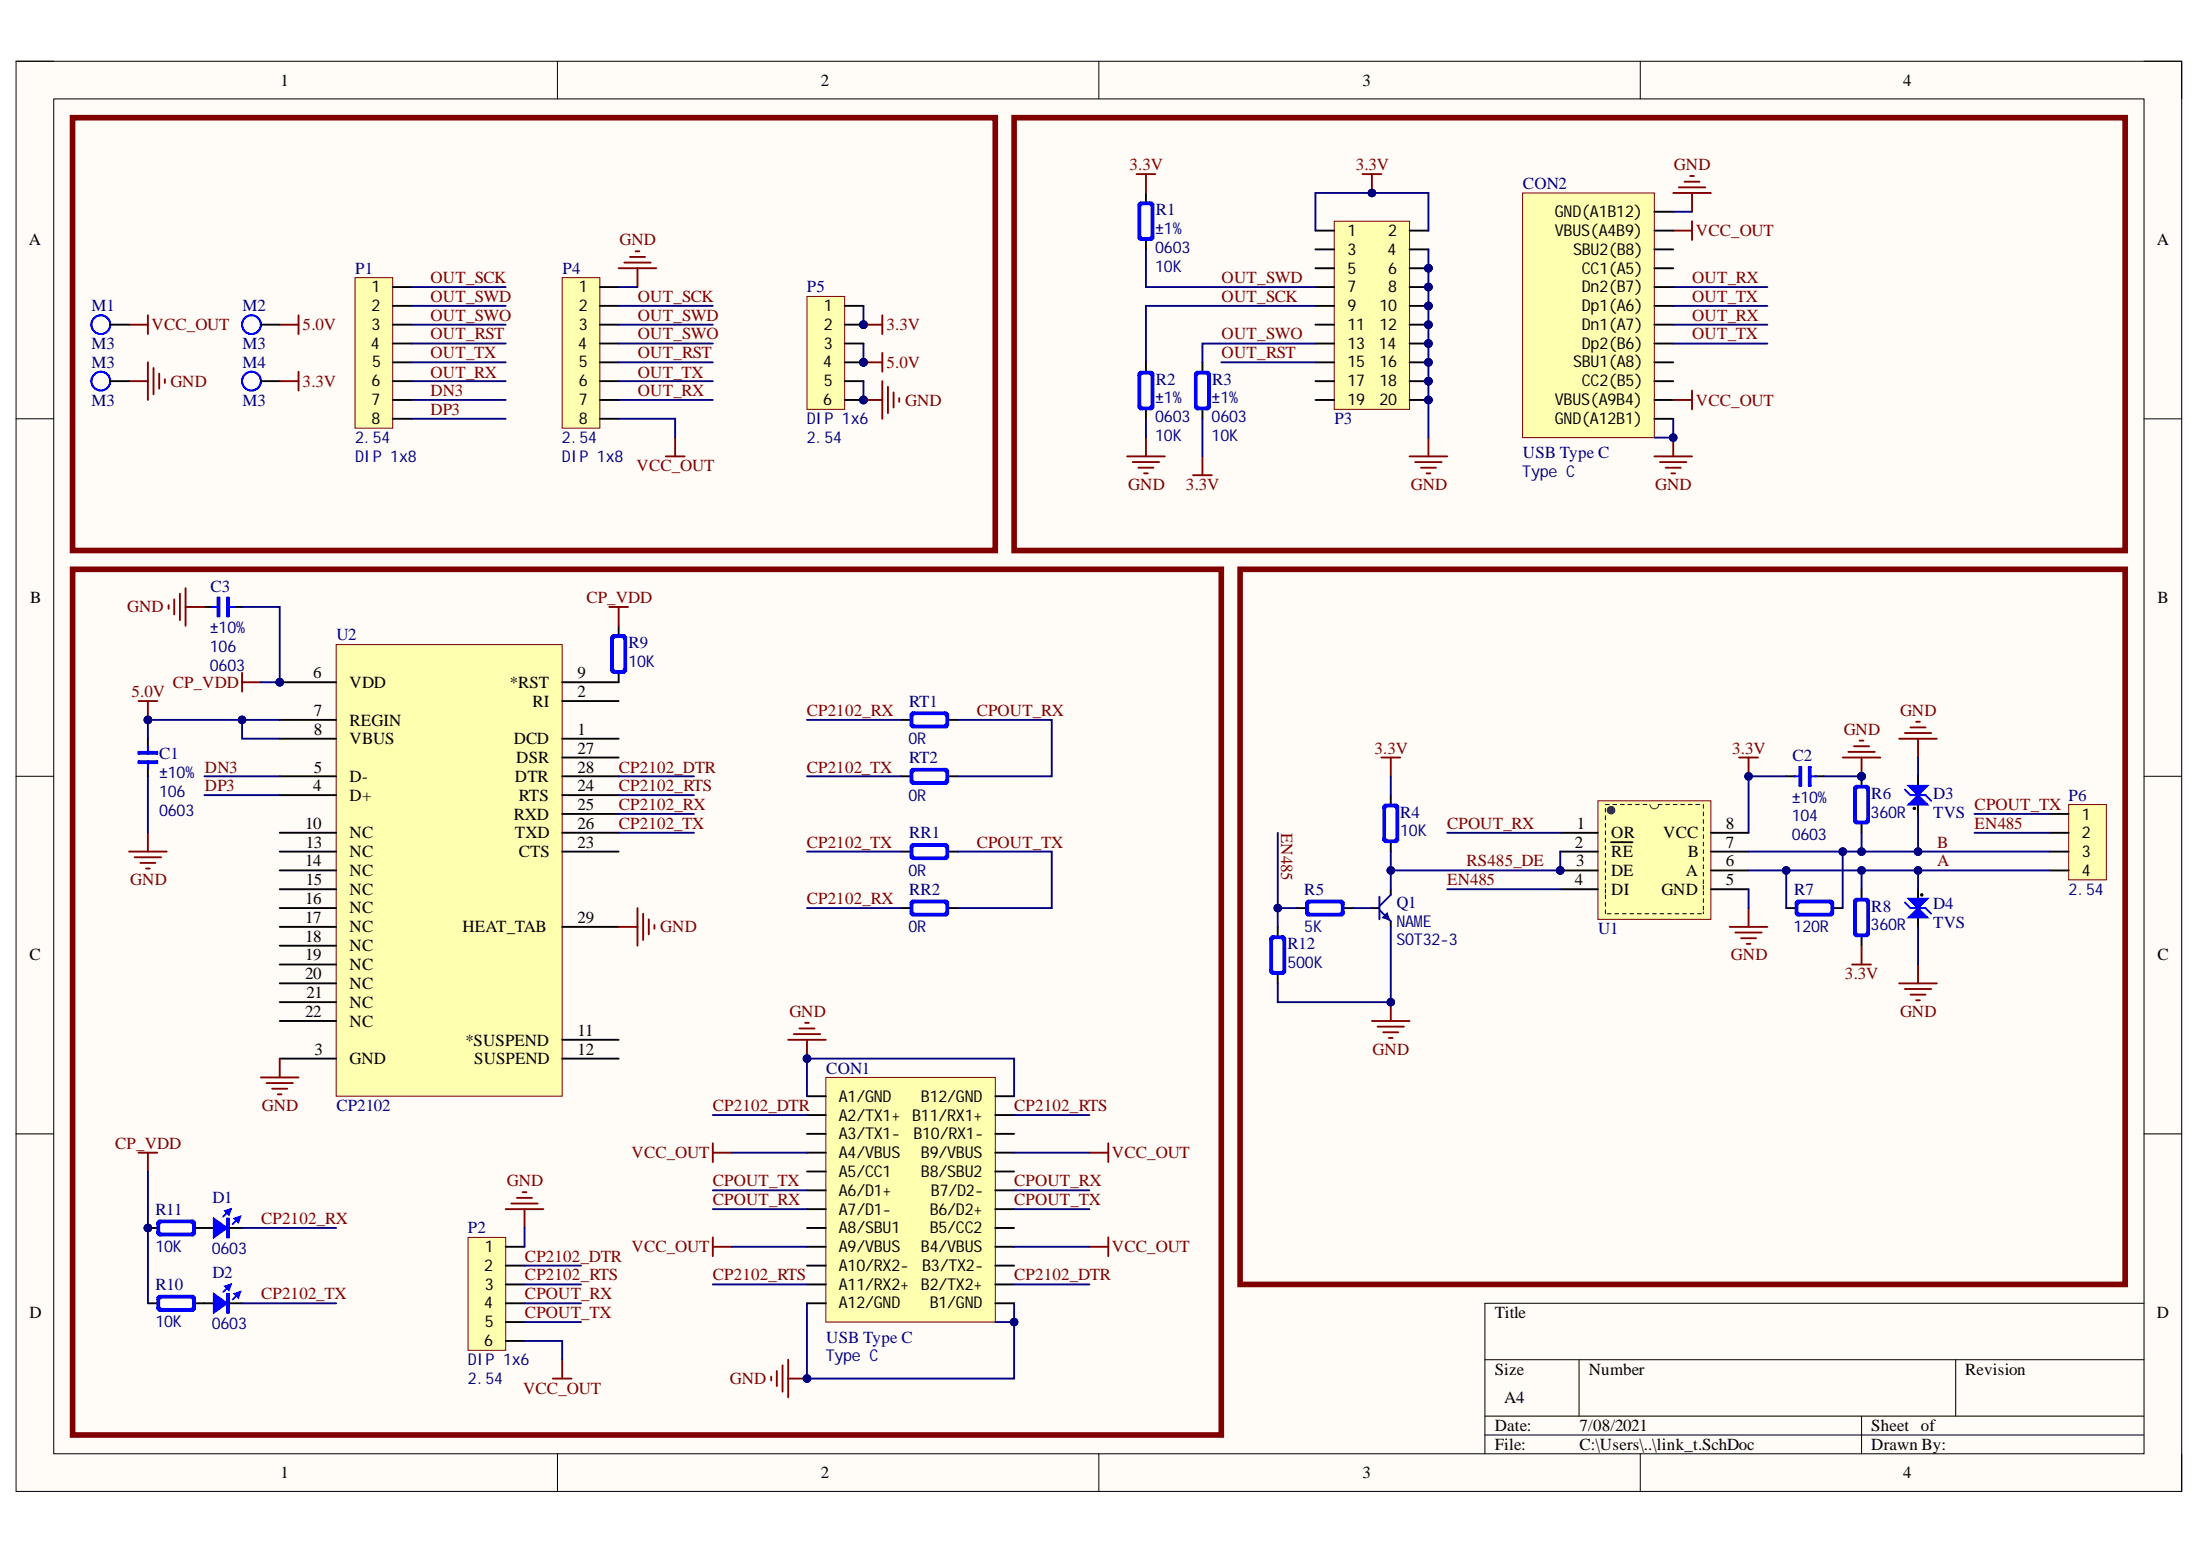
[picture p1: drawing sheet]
# Altium project link_t.PrjPcb
1 sheet, 38 parts. Net scope: global (net labels, ports and power ports of the same name join across sheets).
Board file: link_t.PcbDoc

## Sheet link_t.SchDoc
size A4

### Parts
C1  value 106  Note: ±10%  Type: 0603  [CAP_0603]  (hidden comment: C0603)
C2  value 104  Note: ±10%  Type: 0603  [CAP_0603]  (hidden comment: C0603)
C3  value 106  Note: ±10%  Type: 0603  [CAP_0603]  (hidden comment: C0603)
CON1  USB Type C  value Type C  [USB_TypeC_SMD_24P]
CON2  USB Type C  value Type C  [USB_TypeC_SMD_16P]
D1  Type: 0603  [LED_0603_RED]  (hidden comment: D0603)
D2  Type: 0603  [LED_0603_RED]  (hidden comment: D0603)
D3  TVS  [LED_0603_YELLOW]
D4  TVS  [LED_0603_YELLOW]
M1  M3  [M3]
M2  M3  [M3]
M3  M3  [M3]
M4  M3  [M3]
P1  value 2.54  Type: DIP 1x8  [HDR1x8_TOP]  (hidden comment: HDR1x8)
P2  value 2.54  Type: DIP 1x6  [HDR1x6_TOP]  (hidden comment: HDR1x6)
P3  HDR2x10  [JN_STM_20PIN]  (value not drawn)
P4  value 2.54  Type: DIP 1x8  [HDR1X8_H]  (hidden comment: HDR1x8)
P5  value 2.54  Type: DIP 1x6  [HDR1x6_TOP]  (hidden comment: HDR1x6)
P6  value 2.54  [HDR1x4_TOP]  (hidden comment: HDR1x4)
Q1  Type: SOT32-3  [SOT23-3]  (hidden comment: NAME)
R1  value 10K  Note: ±1%  Type: 0603  [RES_0603]  (hidden comment: R0603)
R2  value 10K  Note: ±1%  Type: 0603  [RES_0603]  (hidden comment: R0603)
R3  value 10K  Note: ±1%  Type: 0603  [RES_0603]  (hidden comment: R0603)
R4  value 10K  [RES_0603]  (hidden comment: R0603)
R5  value 5K  [RES_0603]  (hidden comment: R0603)
R6  value 360R  [RES_0603]  (hidden comment: R0603)
R7  value 120R  [RES_0603]  (hidden comment: R0603)
R8  value 360R  [RES_0603]  (hidden comment: R0603)
R9  value 10K  [RES_0603]  (hidden comment: R0603)
R10  value 10K  [RES_0603]  (hidden comment: R0603)
R11  value 10K  [RES_0603]  (hidden comment: R0603)
R12  value 500K  [RES_0603]  (hidden comment: R0603)
RR1  value 0R  [RES_0603]  (hidden comment: R0603)
RR2  value 0R  [RES_0603]  (hidden comment: R0603)
RT1  value 0R  [RES_0603]  (hidden comment: R0603)
RT2  value 0R  [RES_0603]  (hidden comment: R0603)
U1  SP3485  [SOP8]  (value not drawn)
U2  CP2102  [QFN-28]

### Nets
3.3V: C2.2 M4.1 P3.1 P3.2 P5.1 P5.2 R1.1 R3.1 R4.1 R8.1 U1.8(VCC)
5.0V: C1.2 M2.1 P5.3 P5.4 U2.7(REGIN) U2.8(VBUS)
CP_VDD: C3.2 R9.2 R10.1 R11.1 U2.6(VDD)
GND: C1.1 C2.1 C3.1 CON1.0(SH) CON1.A1(A1/GND) CON1.A12(A12/GND) CON1.B1(B1/GND) CON1.B12(B12/GND) CON2.0(SH) CON2.A1B12(GND(A1B12)) CON2.A12B1(GND(A12B1)) D3.2(K) D4.2(K) M3.1 P2.1 P3.4 P3.6 P3.8 P3.10 P3.12 P3.14 P3.16 P3.18 P3.20 P4.1 P5.5 P5.6 Q1.2(E) R2.1 R6.2 R12.2 U1.5(GND) U2.3(GND) U2.29(HEAT_TAB)
VCC_OUT: CON1.A4(A4/VBUS) CON1.A9(A9/VBUS) CON1.B4(B4/VBUS) CON1.B9(B9/VBUS) CON2.A4B9(VBUS(A4B9)) CON2.A9B4(VBUS(A9B4)) M1.1 P2.6 P4.8
A: D4.1(A) P6.4 R7.1 R8.2 U1.6(A)
B: D3.1(A) P6.3 R6.1 R7.2 U1.7(B)
CP2102_DTR: CON1.A2(A2/TX1+) CON1.B2(B2/TX2+) P2.2 U2.28(DTR)
CP2102_RTS: CON1.A11(A11/RX2+) CON1.B11(B11/RX1+) P2.3 U2.24(RTS)
CP2102_RX: D1.2(K) RR2.2 RT1.2 U2.25(RXD)
CP2102_TX: D2.2(K) RR1.2 RT2.2 U2.26(TXD)
CPOUT_RX: CON1.A7(A7/D1-) CON1.B7(B7/D2-) P2.4 RT1.1 RT2.1 U1.1(OR)
CPOUT_TX: CON1.A6(A6/D1+) CON1.B6(B6/D2+) P2.5 P6.1 RR1.1 RR2.1
DN3: P1.7 U2.5(D-)
DP3: P1.8 U2.4(D+)
EN485: P6.2 R5.2 R12.1 U1.4(DI)
OUT_RST: P1.4 P3.15 P4.5
OUT_RX: CON2.A7(Dn1(A7)) CON2.B7(Dn2(B7)) P1.6 P4.7
OUT_SCK: P1.1 P3.9 P4.2 R2.2
OUT_SWD: P1.2 P3.7 P4.3 R1.2
OUT_SWO: P1.3 P3.13 P4.4 R3.2
OUT_TX: CON2.A6(Dp1(A6)) CON2.B6(Dp2(B6)) P1.5 P4.6
RS485_DE: Q1.3(C) R4.2 U1.2(~{RE}) U1.3(DE)
NetD1_1: D1.1(A) R11.2
NetD2_1: D2.1(A) R10.2
NetQ1_1: Q1.1(B) R5.1
NetR9_1: R9.1 U2.9(*RST)

Not connected (* = marked no-connect by the designer): CON1 A3(A3/TX1-) A5(A5/CC1) A8(A8/SBU1) A10(A10/RX2-) B3(B3/TX2-) B5(B5/CC2) B8(B8/SBU2) B10(B10/RX1-); CON2 A5(CC1(A5)) A8(SBU1(A8)) B5(CC2(B5)) B8(SBU2(B8)); P3 3 5 11 17 19; U2 1(DCD) 2(RI) 10(NC) 11(*SUSPEND) 12(SUSPEND) 13(NC) 14(NC) 15(NC) 16(NC) 17(NC) 18(NC) 19(NC) 20(NC) 21(NC) 22(NC) 23(CTS) 27(DSR)
